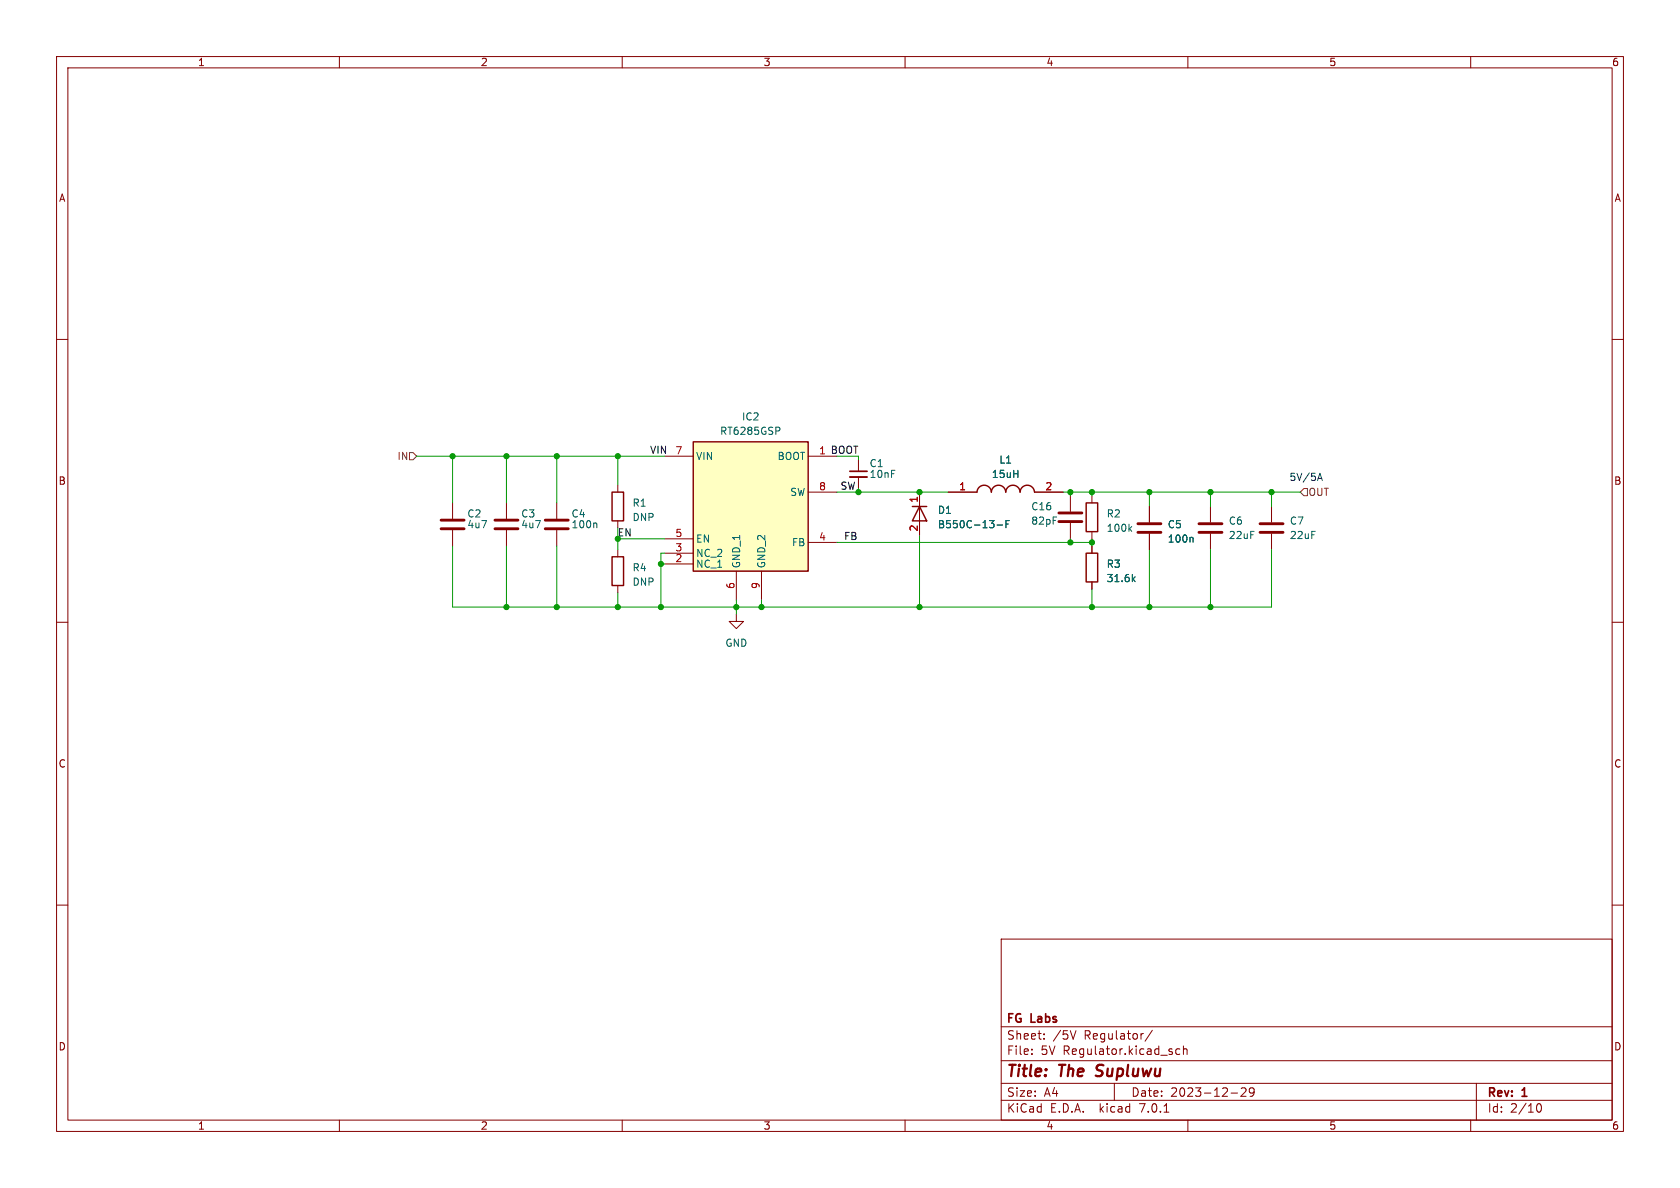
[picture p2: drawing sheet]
<svg xmlns="http://www.w3.org/2000/svg" width="297mm" height="210mm" viewBox="0 0 297 210" stroke-linecap="round" stroke-linejoin="round" font-family="sans-serif">
<g fill="none" stroke="#840000" stroke-width=".18">
<path d="M10 10h277v190h-277zM12 12h273v186h-273zM60 10v2M110 10v2M160 10v2M210 10v2M260 10v2M10 60h2M285 60h2M80 88.9v2.8M80 93.7v2.8M89.5 88.9v2.8"/>
<path d="M89.5 93.7v2.8M98.4 88.9v2.8M98.4 93.7v2.8M109.2 85.7v1.3M109.2 92.1v1.2M109.2 97.2v1.2M117.5 80.6h5.1M117.5 99.7h5.1M117.5 97.8h5.1M117.5 95.3h5.1M142.9 87h5.1M142.9 80.6h5.1"/>
<path d="M142.9 95.9h5.1M151.8 81.3v2M151.8 84.3v2.1M162.6 87v7.6M167.6 87h5.1M182.9 87h5.1M189.2 87.6v2.8M189.2 92.5v2.8M193 87.6v1.3M193 94v1.3M193 96.5v1.3M203.2 89.5v2.8"/>
<path d="M203.2 94.4v2.8M214 89.5v2.8M214 94.4v2.8M224.8 89.5v2.8M224.8 94.4v2.8M10 110h2M109.2 103.5v1.3M130.2 108.6v1.3h1.2l-1.2 1.2-1.3-1.2h1.3M130.2 101v5M134.6 101v5M193 102.9v1.2M285 110h2"/>
<path d="M10 160h2M285 160h2M177 166h108v32h-108zM60 198v2M110 198v2M160 198v2M177 194.5h108M177 191.5h108M177 187.5h108M177 181.5h108M182.4 186.3v.1M182.4 185.5v.1"/>
<path d="M184.6 183.6v.1M184.6 182.8v.1M190.2 182.2l-.5 1.5M197 191.5v3M202 182.7h.1M203.7 182.1l-1.3 2M205.8 196.6h.8M208.6 185.5l-.5-.1-.2 .3v.4l.1 .2h.6M209.2 185.5l.2-.1 .4 .1 .1 .9M209.2 184.9v1.5M210 198v2M217.6 193.2h1.2"/>
<path d="M219.4 192.4l.6-.1 .2 .1 .1 .3-.9 1.1h.9M221.7 192.9l-.3 .3h-.4l-.1-.3 .1-.5 .4-.1 .2 .1a.99 .99 0 0 1-.3 1.4h-.3M260 198v2M261 191.5v6.5M271.7 195.4l.3-.3a.81 .81 0 0 1 .6 .6 .81 .81 0 0 1-.3 .8l-.3 .1-.3-.3"/>
</g>
<path d="M193.7 190.1l.3 .1" fill="none" stroke="#840000" stroke-width=".4"/>
<path d="M122.6 78.1h20.3v22.9h-20.3zM108.2 98.4h2v5.1h-2zM108.2 87h2v5.1h-2zM161.3 89.5h2.5M162.6 89.5l1.2 2.6h-2.5zM172.7 87a1.27 1.27 0 0 1 1.3-1.2 1.27 1.27 0 0 1 1.3 1.2 1.27 1.27 0 0 1 1.2-1.2 1.27 1.27 0 0 1 1.3 1.2 1.27 1.27 0 0 1 1.3-1.2 1.27 1.27 0 0 1 1.2 1.2 1.27 1.27 0 0 1 1.3-1.2 1.27 1.27 0 0 1 1.3 1.2M192 97.8h2.1v5.1h-2.1zM192 88.9h2.1v5.1h-2.1z" fill="none" stroke="#840000" stroke-width=".25"/>
<g fill="none" stroke="#840000" stroke-width=".51">
<path d="M78 93.5h4M78 91.9h4M87.5 93.5h4.1M87.5 91.9h4.1M96.4 93.5h4.1M96.4 91.9h4.1M187.2 92.2h4.1M187.2 90.7h4.1M201.2 94.1h4M201.2 92.6h4M212 94.1h4M212 92.6h4"/>
<path d="M222.8 94.1h4M222.8 92.6h4"/>
</g>
<path d="M150.2 84.3h3.1" fill="none" stroke="#840000" stroke-width=".33"/>
<path d="M150.2 83.3h3.1" fill="none" stroke="#840000" stroke-width=".3"/>
<path d="M137.8 75.6l.1 .2-.1 .3M105.3 92.5l.2 .1v.7M176.3 92.8h.9M177.8 92.6h.5M178.4 92h-.6v1.3M199.7 93.4l.4 .5M200.1 93.1l-.5 .5M210.7 95l.2 .2v.6M200.3 102.3l.4 .5M200.7 102l-.5 .5" fill="none" stroke="#006464" stroke-width=".18"/>
<path d="M122.6 78.1h20.3v22.9h-20.3z" fill="#ffffc2" stroke="#ffffc2" stroke-width=".18"/>
<path d="M72.4 80h.6l.7 .6-.7 .7h-.6zM229.9 87l.6-.6h.6v1.2h-.6z" fill="none" stroke="#725600" stroke-width=".18"/>
<path d="M233 84.6h.6M233.3 83.7l.5 1.2" fill="none" stroke="#0000c2" stroke-width=".18"/>
<g fill="none" stroke="#009600" stroke-width=".18">
<path d="M73.7 80.6h43.8M80 96.5v10.8h144.8v-10.1M80 80.6v8.3M89.5 80.6v8.3M89.5 96.5v10.8M98.4 80.6v8.3M98.4 96.5v10.8M109.2 80.6v5.1M116.8 99.7h.7M117.5 95.3h-8.3v1.9M117.5 97.8h-.7v9.5M148 95.9h45"/>
<path d="M148 87h19.6M148 80.6h3.8v.7M162.6 94.6v12.7M188 87h41.9M189.2 87v.6M189.2 95.3v.6M193 87v.6M193 95.3v1.2M203.2 87v2.5M203.2 97.2v10.1M214 87v2.5M214 97.2v10.1"/>
<path d="M224.8 87v2.5M109.2 104.8v2.5M130.2 106v2.6M134.6 106v1.3M193 104.1v3.2"/>
</g>
<g fill="#009600" stroke="#009600" stroke-width=".18">
<circle cx="189.2" cy="95.9" r=".46"/>
<circle cx="189.2" cy="87" r=".46"/>
<circle cx="162.6" cy="87" r=".46"/>
<circle cx="151.8" cy="87" r=".46"/>
<circle cx="162.6" cy="107.3" r=".46"/>
<circle cx="134.6" cy="107.3" r=".46"/>
<circle cx="130.2" cy="107.3" r=".46"/>
<circle cx="109.2" cy="95.3" r=".46"/>
<circle cx="116.8" cy="99.7" r=".46"/>
<circle cx="116.8" cy="107.3" r=".46"/>
<circle cx="214" cy="107.3" r=".46"/>
<circle cx="193" cy="107.3" r=".46"/>
<circle cx="193" cy="95.9" r=".46"/>
<circle cx="193" cy="87" r=".46"/>
<circle cx="203.2" cy="87" r=".46"/>
<circle cx="214" cy="87" r=".46"/>
<circle cx="203.2" cy="107.3" r=".46"/>
<circle cx="224.8" cy="87" r=".46"/>
<circle cx="98.4" cy="80.6" r=".46"/>
<circle cx="98.4" cy="107.3" r=".46"/>
<circle cx="109.2" cy="107.3" r=".46"/>
<circle cx="89.5" cy="80.6" r=".46"/>
<circle cx="80" cy="80.6" r=".46"/>
<circle cx="89.5" cy="107.3" r=".46"/>
<circle cx="109.2" cy="80.6" r=".46"/>
</g>
<g font-size="2.8" fill="#840000">
<text x="178" y="190.8">Title:</text>
<text x="187.4" y="190.8">The</text>
<text x="194.5" y="190.8">Supluwu</text>
</g>
<g font-size="2.1" fill="#840000">
<text x="178" y="183.9">Sheet:</text>
<text x="178" y="181.1">FG</text>
<text x="182.4" y="181.1">Labs</text>
<text x="186.2" y="183.9">/5V</text>
<text x="191.7" y="183.9">Regulator/</text>
<text x="178" y="186.6">File:</text>
<text x="184" y="186.6">5V Regulator.kicad_sch</text>
<text x="178" y="196.8">KiCad</text>
<text x="178" y="194">Size:</text>
<text x="184.6" y="194">A4</text>
<text x="185.7" y="196.8">E.D.A.</text>
<text x="194.4" y="196.8">kicad</text>
<text x="200" y="194">Date:</text>
<text x="201.5" y="196.8">7.0.1</text>
<text x="206.9" y="194">2023-12-29</text>
<text x="263" y="194.2">Rev:</text>
<text x="263" y="196.8">Id:</text>
<text x="267" y="196.8">2/10</text>
<text x="269.2" y="194.2">1</text>
</g>
<g font-size="1.8" fill="#840000">
<text x="35" y="11.8">1</text>
<text x="85" y="11.8">2</text>
<text x="135" y="11.8">3</text>
<text x="185" y="11.8">4</text>
<text x="235" y="11.8">5</text>
<text x="285" y="11.8">6</text>
<text x="10.4" y="35.8">A</text>
<text x="285.4" y="35.8">A</text>
<text x="10.3" y="85.8">B</text>
<text x="285.3" y="85.8">B</text>
<text x="10.3" y="135.8">C</text>
<text x="285.3" y="135.8">C</text>
<text x="10.3" y="185.8">D</text>
<text x="285.3" y="185.8">D</text>
<text x="35" y="199.8">1</text>
<text x="85" y="199.8">2</text>
<text x="135" y="199.8">3</text>
<text x="185" y="199.8">4</text>
<text x="235" y="199.8">5</text>
<text x="285" y="199.8">6</text>
</g>
<g font-size="1.8" fill="#006464">
<text x="127.2" y="77">RT6285GSP</text>
<text x="131.1" y="74.5">IC2</text>
<text x="123.1" y="81.5">VIN</text>
<text x="137.3" y="81.5">BOOT</text>
<text x="153.7" y="82.7">C1</text>
<text x="176.6" y="82.1">L1</text>
<text x="111.8" y="89.7">R1</text>
<text x="139.6" y="87.8">SW</text>
<text x="153.7" y="84.6">10nF</text>
<text x="175.3" y="84.6">15uH</text>
<text x="82.6" y="91.6">C2</text>
<text x="82.6" y="93.5">4u7</text>
<text x="92.1" y="91.6">C3</text>
<text x="92.1" y="93.5">4u7</text>
<text x="101" y="91.6">C4</text>
<text x="101" y="93.5">100n</text>
<text x="111.8" y="92.3">DNP</text>
<text x="165.7" y="91">D1</text>
<text x="165.7" y="93.5">B550C-13-F</text>
<text x="182.3" y="90.4">C16</text>
<text x="182.3" y="92.9">82pF</text>
<text x="195.6" y="91.6">R2</text>
<text x="195.6" y="94.2">100k</text>
<text x="206.4" y="93.5">C5</text>
<text x="217.2" y="92.9">C6</text>
<text x="217.2" y="95.4">22uF</text>
<text x="228" y="92.9">C7</text>
<text x="228" y="95.4">22uF</text>
<text x="111.8" y="101.2">R4</text>
<text x="123.1" y="100.5">NC_1</text>
<text x="123.1" y="98.6">NC_2</text>
<text x="123.1" y="96.1">EN</text>
<text x="131" y="100.5" transform="rotate(-90 131 100.5)">GND_1</text>
<text x="135.4" y="100.5" transform="rotate(-90 135.4 100.5)">GND_2</text>
<text x="139.9" y="96.7">FB</text>
<text x="195.6" y="100.5">R3</text>
<text x="206.4" y="96.1">100n</text>
<text x="111.8" y="103.7">DNP</text>
<text x="195.6" y="103.1">31.6k</text>
<text x="128.2" y="114.5">GND</text>
</g>
<g font-size="1.8" fill="#725600">
<text x="70.1" y="81.5">IN</text>
<text x="231.3" y="87.8">OUT</text>
</g>
<g font-size="1.8" fill="#0f0f0f">
<text x="114.9" y="80.3">VIN</text>
<text x="144.7" y="80.4">1 BOOT</text>
<text x="149.2" y="95.5">FB</text>
</g>
<g font-size="1.8" fill="#a90000">
<text x="119.3" y="80.4">7</text>
<text x="144.7" y="86.7">8</text>
<text x="162.3" y="88.9" transform="rotate(-90 162.3 88.9)">1</text>
<text x="169.5" y="86.7">1</text>
<text x="184.8" y="86.7">2</text>
<text x="119.3" y="95">5</text>
<text x="144.7" y="95.6">4</text>
<text x="162.3" y="94" transform="rotate(-90 162.3 94)">2</text>
<text x="119.3" y="99.4">2</text>
<text x="119.3" y="97.5">3</text>
<text x="129.9" y="104.2" transform="rotate(-90 129.9 104.2)">6</text>
<text x="134.4" y="104.2" transform="rotate(-90 134.4 104.2)">9</text>
</g>
<g font-size="1.8" fill="#009600">
<text x="148.6" y="86.6">SW</text>
<text x="109.2" y="94.9">EN</text>
</g>
<text font-size="1.8" fill="#0000c2" x="228" y="85.1">5V/5A</text>
</svg>
